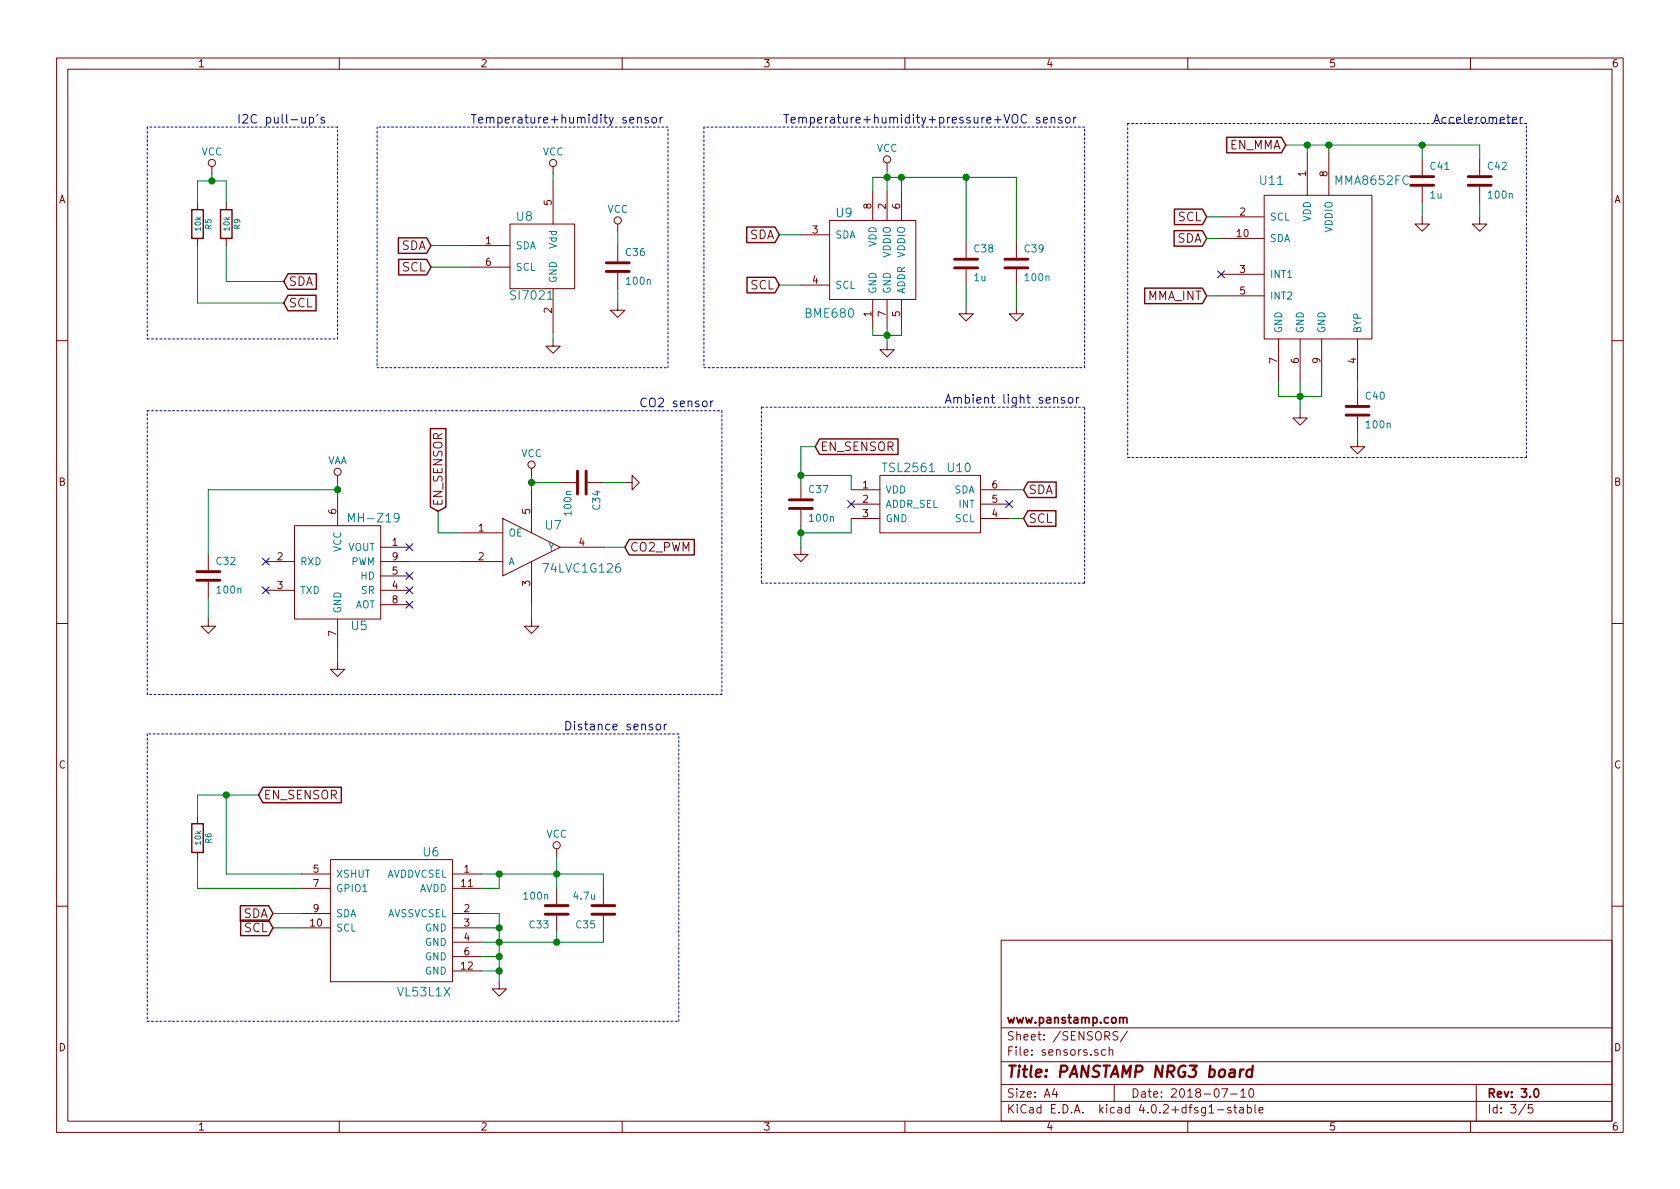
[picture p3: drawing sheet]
EESchema Schematic File Version 2
LIBS:nrg3-rescue
LIBS:power
LIBS:device
LIBS:conn
LIBS:linear
LIBS:regul
LIBS:74xx
LIBS:cmos4000
LIBS:adc-dac
LIBS:memory
LIBS:xilinx
LIBS:microcontrollers
LIBS:dsp
LIBS:microchip
LIBS:analog_switches
LIBS:motorola
LIBS:texas
LIBS:intel
LIBS:audio
LIBS:interface
LIBS:digital-audio
LIBS:philips
LIBS:display
LIBS:cypress
LIBS:siliconi
LIBS:contrib
LIBS:valves
LIBS:panstamp
LIBS:atmel
LIBS:stm32
LIBS:mysensors_network
LIBS:nrg3-cache
EELAYER 25 0
EELAYER END
$Descr A4 11693 8268
encoding utf-8
Sheet 3 5
Title "PANSTAMP NRG3 board"
Date "2018-07-10"
Rev "3.0"
Comp "www.panstamp.com"
Comment1 ""
Comment2 ""
Comment3 ""
Comment4 ""
$EndDescr
$Comp
L C C32
U 1 1
P 1450 4000
F 0 "C32" H 1500 4100 50  0000 L CNN
F 1 "100n" H 1500 3900 50  0000 L CNN
F 2 "mysmd:SM0402" H 1450 4000 60  0001 C CNN
F 3 "" H 1450 4000 60  0001 C CNN
	1    1450 4000
	1    0    0    -1  
$EndComp
$Comp
L GND #PWR030
U 1 1
P 1450 4300
F 0 "#PWR030" H 1450 4300 30  0001 C CNN
F 1 "GND" H 1450 4230 30  0001 C CNN
F 2 "" H 1450 4300 60  0001 C CNN
F 3 "" H 1450 4300 60  0001 C CNN
	1    1450 4300
	1    0    0    -1  
$EndComp
Wire Wire Line
	1450 4150 1450 4300
$Comp
L MH-Z19 U5
U 1 1
P 2350 4000
F 0 "U5" H 2500 3650 60  0000 C CNN
F 1 "MH-Z19" H 2600 4400 60  0000 C CNN
F 2 "mymods:MH-Z19" H 2300 4100 60  0001 C CNN
F 3 "" H 2300 4100 60  0000 C CNN
	1    2350 4000
	1    0    0    -1  
$EndComp
Text GLabel 4350 3800 2    60   Input ~ 0
CO2_PWM
NoConn ~ 2850 4200
NoConn ~ 2850 4100
NoConn ~ 2850 4000
NoConn ~ 2850 3800
NoConn ~ 1850 4100
NoConn ~ 1850 3900
$Comp
L GND #PWR031
U 1 1
P 2350 4600
F 0 "#PWR031" H 2350 4600 30  0001 C CNN
F 1 "GND" H 2350 4530 30  0001 C CNN
F 2 "" H 2350 4600 60  0001 C CNN
F 3 "" H 2350 4600 60  0001 C CNN
	1    2350 4600
	1    0    0    -1  
$EndComp
Wire Wire Line
	2350 4500 2350 4600
$Comp
L VAA #PWR032
U 1 1
P 2350 3350
F 0 "#PWR032" H 2350 3200 50  0001 C CNN
F 1 "VAA" H 2350 3500 50  0000 C CNN
F 2 "" H 2350 3350 50  0001 C CNN
F 3 "" H 2350 3350 50  0001 C CNN
	1    2350 3350
	1    0    0    -1  
$EndComp
Wire Wire Line
	2350 3350 2350 3450
Wire Wire Line
	1450 3850 1450 3400
Wire Wire Line
	1450 3400 2350 3400
Connection ~ 2350 3400
$Comp
L BME680 U9
U 1 1
P 6075 1775
F 0 "U9" H 5875 2075 60  0000 C CNN
F 1 "BME680" H 5775 1375 60  0000 C CNN
F 2 "mysmd:BME680" H 6175 1625 60  0001 C CNN
F 3 "" H 6175 1625 60  0000 C CNN
	1    6075 1775
	1    0    0    -1  
$EndComp
$Comp
L C C38
U 1 1
P 6725 1825
F 0 "C38" H 6775 1925 50  0000 L CNN
F 1 "1u" H 6775 1725 50  0000 L CNN
F 2 "mysmd:SM0402" H 6725 1825 60  0001 C CNN
F 3 "" H 6725 1825 60  0001 C CNN
	1    6725 1825
	1    0    0    -1  
$EndComp
$Comp
L GND #PWR033
U 1 1
P 6725 2125
F 0 "#PWR033" H 6725 2125 30  0001 C CNN
F 1 "GND" H 6725 2055 30  0001 C CNN
F 2 "" H 6725 2125 60  0001 C CNN
F 3 "" H 6725 2125 60  0001 C CNN
	1    6725 2125
	1    0    0    -1  
$EndComp
Wire Wire Line
	6725 1975 6725 2125
Wire Wire Line
	6075 1325 6075 1225
Wire Wire Line
	6075 1225 7075 1225
Wire Wire Line
	6725 1225 6725 1675
Wire Wire Line
	6275 1325 6275 1225
Connection ~ 6275 1225
Wire Wire Line
	6175 1175 6175 1325
Connection ~ 6175 1225
$Comp
L GND #PWR034
U 1 1
P 6175 2375
F 0 "#PWR034" H 6175 2375 30  0001 C CNN
F 1 "GND" H 6175 2305 30  0001 C CNN
F 2 "" H 6175 2375 60  0001 C CNN
F 3 "" H 6175 2375 60  0001 C CNN
	1    6175 2375
	1    0    0    -1  
$EndComp
Wire Wire Line
	6075 2275 6075 2325
Wire Wire Line
	6075 2325 6275 2325
Wire Wire Line
	6275 2325 6275 2275
Wire Wire Line
	6175 2275 6175 2375
Connection ~ 6175 2325
Text GLabel 5425 1625 0    60   Input ~ 0
SDA
Text GLabel 5425 1975 0    60   Input ~ 0
SCL
Wire Wire Line
	5425 1625 5575 1625
Wire Wire Line
	5425 1975 5575 1975
$Comp
L C C39
U 1 1
P 7075 1825
F 0 "C39" H 7125 1925 50  0000 L CNN
F 1 "100n" H 7125 1725 50  0000 L CNN
F 2 "mysmd:SM0402" H 7075 1825 60  0001 C CNN
F 3 "" H 7075 1825 60  0001 C CNN
	1    7075 1825
	1    0    0    -1  
$EndComp
$Comp
L GND #PWR035
U 1 1
P 7075 2125
F 0 "#PWR035" H 7075 2125 30  0001 C CNN
F 1 "GND" H 7075 2055 30  0001 C CNN
F 2 "" H 7075 2125 60  0001 C CNN
F 3 "" H 7075 2125 60  0001 C CNN
	1    7075 2125
	1    0    0    -1  
$EndComp
Wire Wire Line
	7075 1975 7075 2125
Wire Wire Line
	7075 1225 7075 1675
Connection ~ 6725 1225
$Comp
L TSL2561 U10
U 1 1
P 6475 3500
F 0 "U10" H 6675 3750 60  0000 C CNN
F 1 "TSL2561" H 6325 3750 60  0000 C CNN
F 2 "mysmd:uDFN-6" H 6575 3250 60  0001 C CNN
F 3 "" H 6575 3250 60  0000 C CNN
	1    6475 3500
	1    0    0    -1  
$EndComp
Text GLabel 7125 3400 2    60   Input ~ 0
SDA
Text GLabel 7125 3600 2    60   Input ~ 0
SCL
Wire Wire Line
	7125 3400 7025 3400
Wire Wire Line
	7025 3600 7125 3600
$Comp
L GND #PWR036
U 1 1
P 5575 3800
F 0 "#PWR036" H 5575 3800 30  0001 C CNN
F 1 "GND" H 5575 3730 30  0001 C CNN
F 2 "" H 5575 3800 60  0001 C CNN
F 3 "" H 5575 3800 60  0001 C CNN
	1    5575 3800
	1    0    0    -1  
$EndComp
$Comp
L C C37
U 1 1
P 5575 3500
F 0 "C37" H 5625 3600 50  0000 L CNN
F 1 "100n" H 5625 3400 50  0000 L CNN
F 2 "mysmd:SM0402" H 5575 3500 60  0001 C CNN
F 3 "" H 5575 3500 60  0001 C CNN
	1    5575 3500
	1    0    0    -1  
$EndComp
Wire Wire Line
	5575 3100 5575 3350
Wire Wire Line
	5575 3650 5575 3800
NoConn ~ 5925 3500
Wire Wire Line
	5575 3300 5925 3300
Wire Wire Line
	5925 3300 5925 3400
Connection ~ 5575 3300
Wire Wire Line
	5575 3700 5925 3700
Wire Wire Line
	5925 3700 5925 3600
Connection ~ 5575 3700
NoConn ~ 7025 3500
Text GLabel 5675 3100 2    60   Input ~ 0
EN_SENSOR
Wire Wire Line
	5575 3100 5675 3100
$Comp
L C C36
U 1 1
P 4300 1850
F 0 "C36" H 4350 1950 50  0000 L CNN
F 1 "100n" H 4350 1750 50  0000 L CNN
F 2 "mysmd:SM0402" H 4300 1850 60  0001 C CNN
F 3 "" H 4300 1850 60  0001 C CNN
	1    4300 1850
	1    0    0    -1  
$EndComp
$Comp
L GND #PWR037
U 1 1
P 4300 2100
F 0 "#PWR037" H 4300 2100 30  0001 C CNN
F 1 "GND" H 4300 2030 30  0001 C CNN
F 2 "" H 4300 2100 60  0001 C CNN
F 3 "" H 4300 2100 60  0001 C CNN
	1    4300 2100
	1    0    0    -1  
$EndComp
$Comp
L SI7021 U8
U 1 1
P 3800 1800
F 0 "U8" H 3650 2100 60  0000 C CNN
F 1 "SI7021" H 3700 1550 60  0000 C CNN
F 2 "mysmd:DFN-6" H 3850 1750 60  0001 C CNN
F 3 "" H 3850 1750 60  0000 C CNN
	1    3800 1800
	1    0    0    -1  
$EndComp
$Comp
L GND #PWR038
U 1 1
P 3850 2350
F 0 "#PWR038" H 3850 2350 30  0001 C CNN
F 1 "GND" H 3850 2280 30  0001 C CNN
F 2 "" H 3850 2350 60  0001 C CNN
F 3 "" H 3850 2350 60  0001 C CNN
	1    3850 2350
	1    0    0    -1  
$EndComp
Wire Wire Line
	4300 2000 4300 2100
Wire Wire Line
	4300 1600 4300 1700
Wire Wire Line
	3850 1250 3850 1200
Wire Wire Line
	3850 2300 3850 2350
$Comp
L R R5
U 1 1
P 1375 1550
F 0 "R5" V 1455 1550 40  0000 C CNN
F 1 "10k" V 1382 1551 40  0000 C CNN
F 2 "mysmd:SM0402" V 1305 1550 30  0001 C CNN
F 3 "" H 1375 1550 30  0001 C CNN
	1    1375 1550
	1    0    0    -1  
$EndComp
$Comp
L R R9
U 1 1
P 1575 1550
F 0 "R9" V 1655 1550 40  0000 C CNN
F 1 "10k" V 1582 1551 40  0000 C CNN
F 2 "mysmd:SM0402" V 1505 1550 30  0001 C CNN
F 3 "" H 1575 1550 30  0001 C CNN
	1    1575 1550
	1    0    0    -1  
$EndComp
Wire Wire Line
	1575 1700 1575 1950
Wire Wire Line
	1375 1700 1375 2100
Wire Wire Line
	1375 1250 1375 1400
Wire Wire Line
	1375 1250 1575 1250
Wire Wire Line
	1575 1250 1575 1400
Wire Wire Line
	1475 1200 1475 1250
Connection ~ 1475 1250
Wire Wire Line
	1575 1950 1975 1950
Wire Wire Line
	1375 2100 1975 2100
Text GLabel 1975 1950 2    60   Input ~ 0
SDA
Text GLabel 1975 2100 2    60   Input ~ 0
SCL
Text GLabel 3000 1850 0    60   Input ~ 0
SCL
Text GLabel 3000 1700 0    60   Input ~ 0
SDA
Wire Wire Line
	3250 1700 3000 1700
Wire Wire Line
	3000 1850 3250 1850
$Comp
L 74LVC1G126 U7
U 1 1
P 3650 3800
F 0 "U7" H 3850 3950 60  0000 C CNN
F 1 "74LVC1G126" H 4050 3650 60  0000 C CNN
F 2 "TO_SOT_Packages_SMD:SOT-23-5" H 3650 3800 60  0001 C CNN
F 3 "" H 3650 3800 60  0000 C CNN
	1    3650 3800
	1    0    0    -1  
$EndComp
Wire Wire Line
	2850 3900 3200 3900
Text GLabel 3050 3550 1    60   Input ~ 0
EN_SENSOR
Wire Wire Line
	3200 3700 3050 3700
Wire Wire Line
	3050 3700 3050 3550
Wire Wire Line
	4200 3800 4350 3800
Wire Wire Line
	3700 3300 3700 3400
$Comp
L GND #PWR039
U 1 1
P 3700 4300
F 0 "#PWR039" H 3700 4300 30  0001 C CNN
F 1 "GND" H 3700 4230 30  0001 C CNN
F 2 "" H 3700 4300 60  0001 C CNN
F 3 "" H 3700 4300 60  0001 C CNN
	1    3700 4300
	1    0    0    -1  
$EndComp
Wire Wire Line
	3700 4300 3700 4200
$Comp
L C C34
U 1 1
P 4050 3350
F 0 "C34" H 4100 3450 50  0000 L CNN
F 1 "100n" H 4100 3250 50  0000 L CNN
F 2 "mysmd:SM0402" H 4050 3350 60  0001 C CNN
F 3 "" H 4050 3350 60  0001 C CNN
	1    4050 3350
	0    1    1    0   
$EndComp
Wire Wire Line
	3700 3350 3900 3350
Connection ~ 3700 3350
$Comp
L GND #PWR040
U 1 1
P 4350 3350
F 0 "#PWR040" H 4350 3350 30  0001 C CNN
F 1 "GND" H 4350 3280 30  0001 C CNN
F 2 "" H 4350 3350 60  0001 C CNN
F 3 "" H 4350 3350 60  0001 C CNN
	1    4350 3350
	0    -1   -1   0   
$EndComp
Wire Wire Line
	4200 3350 4350 3350
Wire Notes Line
	1025 875  1025 2350
Wire Notes Line
	1025 2350 2350 2350
Wire Notes Line
	2350 2350 2350 875 
Wire Notes Line
	2350 875  1025 875 
$Comp
L VCC #PWR041
U 1 1
P 3850 1200
F 0 "#PWR041" H 3850 1050 50  0001 C CNN
F 1 "VCC" H 3850 1350 50  0000 C CNN
F 2 "" H 3850 1200 50  0001 C CNN
F 3 "" H 3850 1200 50  0001 C CNN
	1    3850 1200
	1    0    0    -1  
$EndComp
$Comp
L VCC #PWR042
U 1 1
P 4300 1600
F 0 "#PWR042" H 4300 1450 50  0001 C CNN
F 1 "VCC" H 4300 1750 50  0000 C CNN
F 2 "" H 4300 1600 50  0001 C CNN
F 3 "" H 4300 1600 50  0001 C CNN
	1    4300 1600
	1    0    0    -1  
$EndComp
$Comp
L VCC #PWR043
U 1 1
P 6175 1175
F 0 "#PWR043" H 6175 1025 50  0001 C CNN
F 1 "VCC" H 6175 1325 50  0000 C CNN
F 2 "" H 6175 1175 50  0001 C CNN
F 3 "" H 6175 1175 50  0001 C CNN
	1    6175 1175
	1    0    0    -1  
$EndComp
$Comp
L VCC #PWR044
U 1 1
P 3700 3300
F 0 "#PWR044" H 3700 3150 50  0001 C CNN
F 1 "VCC" H 3700 3450 50  0000 C CNN
F 2 "" H 3700 3300 50  0001 C CNN
F 3 "" H 3700 3300 50  0001 C CNN
	1    3700 3300
	1    0    0    -1  
$EndComp
Text Notes 1650 850  0    60   ~ 0
I2C pull-up's
$Comp
L VCC #PWR045
U 1 1
P 1475 1200
F 0 "#PWR045" H 1475 1050 50  0001 C CNN
F 1 "VCC" H 1475 1350 50  0000 C CNN
F 2 "" H 1475 1200 50  0001 C CNN
F 3 "" H 1475 1200 50  0001 C CNN
	1    1475 1200
	1    0    0    -1  
$EndComp
Wire Notes Line
	2625 875  2625 2550
Wire Notes Line
	2625 2550 4650 2550
Wire Notes Line
	4650 2550 4650 875 
Wire Notes Line
	4650 875  2625 875 
Text Notes 3275 850  0    60   ~ 0
Temperature+humidity sensor
Wire Notes Line
	4900 875  4900 2550
Wire Notes Line
	4900 2550 7550 2550
Wire Notes Line
	7550 2550 7550 875 
Wire Notes Line
	7550 875  4900 875 
Text Notes 5450 850  0    60   ~ 0
Temperature+humidity+pressure+VOC sensor
Wire Notes Line
	1025 2850 5025 2850
Wire Notes Line
	5025 2850 5025 4825
Wire Notes Line
	5025 4825 1025 4825
Wire Notes Line
	1025 4825 1025 2850
Text Notes 4450 2825 0    60   ~ 0
CO2 sensor
Wire Notes Line
	5300 2825 5300 4050
Wire Notes Line
	5300 4050 7550 4050
Wire Notes Line
	7550 4050 7550 2825
Wire Notes Line
	7550 2825 5300 2825
Text Notes 6575 2800 0    60   ~ 0
Ambient light sensor
$Comp
L VL53L1X U6
U 1 1
P 2725 6375
F 0 "U6" H 3000 6825 60  0000 C CNN
F 1 "VL53L1X" H 2950 5850 60  0000 C CNN
F 2 "mysmd:Optical_LGA12" H 2925 6375 60  0001 C CNN
F 3 "" H 2925 6375 60  0000 C CNN
	1    2725 6375
	1    0    0    -1  
$EndComp
$Comp
L C C33
U 1 1
P 3875 6325
F 0 "C33" H 3925 6425 50  0000 L CNN
F 1 "100n" H 3925 6225 50  0000 L CNN
F 2 "mysmd:SM0402" H 3875 6325 60  0001 C CNN
F 3 "" H 3875 6325 60  0001 C CNN
	1    3875 6325
	-1   0    0    1   
$EndComp
$Comp
L C C35
U 1 1
P 4200 6325
F 0 "C35" H 4250 6425 50  0000 L CNN
F 1 "4.7u" H 4250 6225 50  0000 L CNN
F 2 "mysmd:SM0402" H 4200 6325 60  0001 C CNN
F 3 "" H 4200 6325 60  0001 C CNN
	1    4200 6325
	-1   0    0    1   
$EndComp
Wire Wire Line
	3350 6075 4200 6075
Wire Wire Line
	4200 6075 4200 6175
Wire Wire Line
	3875 5950 3875 6175
Connection ~ 3875 6075
Wire Wire Line
	3350 6175 3475 6175
Wire Wire Line
	3475 6175 3475 6075
Connection ~ 3475 6075
$Comp
L GND #PWR046
U 1 1
P 3475 6825
F 0 "#PWR046" H 3475 6825 30  0001 C CNN
F 1 "GND" H 3475 6755 30  0001 C CNN
F 2 "" H 3475 6825 60  0001 C CNN
F 3 "" H 3475 6825 60  0001 C CNN
	1    3475 6825
	1    0    0    -1  
$EndComp
Wire Wire Line
	3350 6350 3475 6350
Wire Wire Line
	3475 6350 3475 6825
Wire Wire Line
	3350 6750 3475 6750
Connection ~ 3475 6750
Wire Wire Line
	3350 6650 3475 6650
Connection ~ 3475 6650
Wire Wire Line
	3350 6550 4200 6550
Connection ~ 3475 6550
Wire Wire Line
	3350 6450 3475 6450
Connection ~ 3475 6450
Wire Wire Line
	4200 6550 4200 6475
Wire Wire Line
	3875 6475 3875 6550
Connection ~ 3875 6550
Text GLabel 1900 6350 0    60   Input ~ 0
SDA
Text GLabel 1900 6450 0    60   Input ~ 0
SCL
Wire Wire Line
	1900 6350 2100 6350
Wire Wire Line
	2100 6450 1900 6450
$Comp
L R R6
U 1 1
P 1375 5825
F 0 "R6" V 1455 5825 40  0000 C CNN
F 1 "10k" V 1382 5826 40  0000 C CNN
F 2 "mysmd:SM0402" V 1305 5825 30  0001 C CNN
F 3 "" H 1375 5825 30  0001 C CNN
	1    1375 5825
	1    0    0    -1  
$EndComp
Wire Wire Line
	1375 5525 1375 5675
Wire Wire Line
	1375 5525 1800 5525
Wire Wire Line
	1575 6075 2100 6075
Wire Wire Line
	2100 6175 1375 6175
Wire Wire Line
	1375 6175 1375 5975
Wire Notes Line
	1025 5100 1025 7100
Wire Notes Line
	1025 7100 4725 7100
Wire Notes Line
	4725 7100 4725 5100
Wire Notes Line
	4725 5100 1025 5100
Text Notes 3925 5075 0    60   ~ 0
Distance sensor
$Comp
L MMA8652FC U11
U 1 1
P 9200 1850
F 0 "U11" H 8850 2450 60  0000 C CNN
F 1 "MMA8652FC" H 9550 2450 60  0000 C CNN
F 2 "mysmd:DFN-10" H 9350 2150 60  0001 C CNN
F 3 "" H 9350 2150 60  0000 C CNN
	1    9200 1850
	1    0    0    -1  
$EndComp
$Comp
L GND #PWR047
U 1 1
P 9050 2850
F 0 "#PWR047" H 9050 2850 30  0001 C CNN
F 1 "GND" H 9050 2780 30  0001 C CNN
F 2 "" H 9050 2850 60  0001 C CNN
F 3 "" H 9050 2850 60  0001 C CNN
	1    9050 2850
	1    0    0    -1  
$EndComp
$Comp
L C C40
U 1 1
P 9450 2850
F 0 "C40" H 9500 2950 50  0000 L CNN
F 1 "100n" H 9500 2750 50  0000 L CNN
F 2 "mysmd:SM0402" H 9450 2850 60  0001 C CNN
F 3 "" H 9450 2850 60  0001 C CNN
	1    9450 2850
	1    0    0    -1  
$EndComp
$Comp
L GND #PWR048
U 1 1
P 9450 3050
F 0 "#PWR048" H 9450 3050 30  0001 C CNN
F 1 "GND" H 9450 2980 30  0001 C CNN
F 2 "" H 9450 3050 60  0001 C CNN
F 3 "" H 9450 3050 60  0001 C CNN
	1    9450 3050
	1    0    0    -1  
$EndComp
Wire Wire Line
	8900 2650 8900 2750
Wire Wire Line
	8900 2750 9200 2750
Wire Wire Line
	9200 2750 9200 2650
Wire Wire Line
	9050 2650 9050 2850
Connection ~ 9050 2750
Wire Wire Line
	9250 1000 9250 1050
Wire Wire Line
	9100 1000 9100 1050
Connection ~ 9250 1000
Connection ~ 9900 1000
Wire Wire Line
	10300 1000 10300 1100
Wire Wire Line
	10300 1400 10300 1500
Wire Wire Line
	9900 1400 9900 1500
$Comp
L GND #PWR049
U 1 1
P 10300 1500
F 0 "#PWR049" H 10300 1500 30  0001 C CNN
F 1 "GND" H 10300 1430 30  0001 C CNN
F 2 "" H 10300 1500 60  0001 C CNN
F 3 "" H 10300 1500 60  0001 C CNN
	1    10300 1500
	1    0    0    -1  
$EndComp
$Comp
L C C42
U 1 1
P 10300 1250
F 0 "C42" H 10350 1350 50  0000 L CNN
F 1 "100n" H 10350 1150 50  0000 L CNN
F 2 "mysmd:SM0402" H 10300 1250 60  0001 C CNN
F 3 "" H 10300 1250 60  0001 C CNN
	1    10300 1250
	1    0    0    -1  
$EndComp
$Comp
L GND #PWR050
U 1 1
P 9900 1500
F 0 "#PWR050" H 9900 1500 30  0001 C CNN
F 1 "GND" H 9900 1430 30  0001 C CNN
F 2 "" H 9900 1500 60  0001 C CNN
F 3 "" H 9900 1500 60  0001 C CNN
	1    9900 1500
	1    0    0    -1  
$EndComp
$Comp
L C C41
U 1 1
P 9900 1250
F 0 "C41" H 9950 1350 50  0000 L CNN
F 1 "1u" H 9950 1150 50  0000 L CNN
F 2 "mysmd:SM0402" H 9900 1250 60  0001 C CNN
F 3 "" H 9900 1250 60  0001 C CNN
	1    9900 1250
	1    0    0    -1  
$EndComp
Wire Wire Line
	9900 1000 9900 1100
Wire Wire Line
	8950 1000 10300 1000
Wire Wire Line
	9450 2650 9450 2700
Wire Wire Line
	9450 3000 9450 3050
Text GLabel 8400 1650 0    60   Input ~ 0
SDA
Wire Wire Line
	8500 1650 8400 1650
Text GLabel 8400 1500 0    60   Input ~ 0
SCL
Wire Wire Line
	8500 1500 8400 1500
Text GLabel 8400 2050 0    60   Input ~ 0
MMA_INT
Wire Wire Line
	8500 2050 8400 2050
NoConn ~ 8500 1900
Text GLabel 8950 1000 0    60   Input ~ 0
EN_MMA
Connection ~ 9100 1000
Wire Notes Line
	7850 850  7850 3175
Wire Notes Line
	7850 3175 10625 3175
Wire Notes Line
	10625 3175 10625 850 
Wire Notes Line
	10625 850  7850 850 
Text Notes 9975 850  0    60   ~ 0
Accelerometer
$Comp
L VCC #PWR051
U 1 1
P 3875 5950
F 0 "#PWR051" H 3875 5800 50  0001 C CNN
F 1 "VCC" H 3875 6100 50  0000 C CNN
F 2 "" H 3875 5950 50  0001 C CNN
F 3 "" H 3875 5950 50  0001 C CNN
	1    3875 5950
	1    0    0    -1  
$EndComp
Text GLabel 1800 5525 2    60   Input ~ 0
EN_SENSOR
Connection ~ 1575 5525
Wire Wire Line
	1575 5525 1575 6075
$EndSCHEMATC
